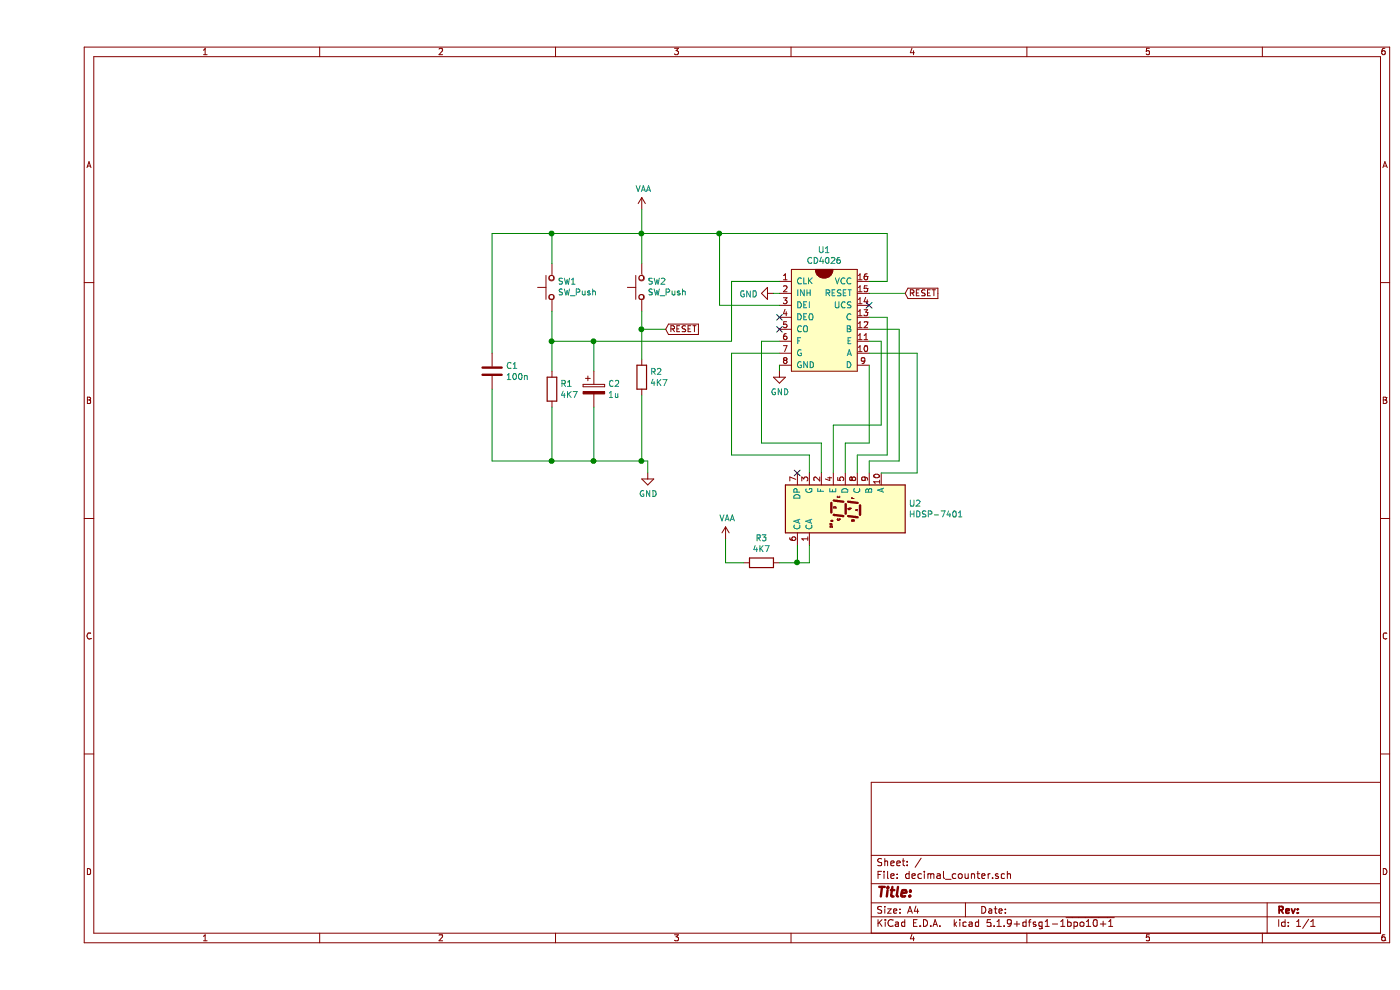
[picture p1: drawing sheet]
EESchema Schematic File Version 4
EELAYER 30 0
EELAYER END
$Descr A4 11693 8268
encoding utf-8
Sheet 1 1
Title ""
Date ""
Rev ""
Comp ""
Comment1 ""
Comment2 ""
Comment3 ""
Comment4 ""
$EndDescr
$Comp
L custom_libraries:CD4026 U1
U 1 1
P 6700 2900
F 0 "U1" H 6575 3715 50  0000 C CNN
F 1 "CD4026" H 6575 3624 50  0000 C CNN
F 2 "" H 6700 2900 50  0001 C CNN
F 3 "" H 6700 2900 50  0001 C CNN
	1    6700 2900
	1    0    0    -1  
$EndComp
$Comp
L Display_Character:HDSP-7401 U2
U 1 1
P 6750 4250
F 0 "U2" V 6704 4780 50  0000 L CNN
F 1 "HDSP-7401" V 6795 4780 50  0000 L CNN
F 2 "Display_7Segment:HDSP-7401" H 6750 3700 50  0001 C CNN
F 3 "https://docs.broadcom.com/docs/AV02-2553EN" H 6750 4250 50  0001 C CNN
	1    6750 4250
	0    1    1    0   
$EndComp
$Comp
L Device:R R1
U 1 1
P 4300 3250
F 0 "R1" H 4370 3296 50  0000 L CNN
F 1 "4K7" H 4370 3205 50  0000 L CNN
F 2 "" V 4230 3250 50  0001 C CNN
F 3 "~" H 4300 3250 50  0001 C CNN
	1    4300 3250
	1    0    0    -1  
$EndComp
$Comp
L Switch:SW_Push SW1
U 1 1
P 4300 2400
F 0 "SW1" V 4346 2352 50  0000 R CNN
F 1 "SW_Push" V 4255 2352 50  0000 R CNN
F 2 "" H 4300 2600 50  0001 C CNN
F 3 "~" H 4300 2600 50  0001 C CNN
	1    4300 2400
	0    -1   -1   0   
$EndComp
$Comp
L Switch:SW_Push SW2
U 1 1
P 5050 2400
F 0 "SW2" V 5096 2352 50  0000 R CNN
F 1 "SW_Push" V 5005 2352 50  0000 R CNN
F 2 "" H 5050 2600 50  0001 C CNN
F 3 "~" H 5050 2600 50  0001 C CNN
	1    5050 2400
	0    -1   -1   0   
$EndComp
$Comp
L Device:CP C2
U 1 1
P 4650 3250
F 0 "C2" H 4768 3296 50  0000 L CNN
F 1 "1u" H 4768 3205 50  0000 L CNN
F 2 "" H 4688 3100 50  0001 C CNN
F 3 "~" H 4650 3250 50  0001 C CNN
	1    4650 3250
	1    0    0    -1  
$EndComp
$Comp
L Device:C C1
U 1 1
P 3800 3100
F 0 "C1" H 3915 3146 50  0000 L CNN
F 1 "100n" H 3915 3055 50  0000 L CNN
F 2 "" H 3838 2950 50  0001 C CNN
F 3 "~" H 3800 3100 50  0001 C CNN
	1    3800 3100
	1    0    0    -1  
$EndComp
Wire Wire Line
	5800 2850 4650 2850
Wire Wire Line
	4300 2850 4300 2600
Wire Wire Line
	4300 2850 4300 3100
Connection ~ 4300 2850
Wire Wire Line
	4650 3100 4650 2850
Connection ~ 4650 2850
Wire Wire Line
	4650 2850 4300 2850
Text GLabel 5250 2750 2    50   Input ~ 0
RESET
$Comp
L Device:R R2
U 1 1
P 5050 3150
F 0 "R2" H 5120 3196 50  0000 L CNN
F 1 "4K7" H 5120 3105 50  0000 L CNN
F 2 "" V 4980 3150 50  0001 C CNN
F 3 "~" H 5050 3150 50  0001 C CNN
	1    5050 3150
	1    0    0    -1  
$EndComp
Wire Wire Line
	5050 2600 5050 2750
Wire Wire Line
	5250 2750 5050 2750
Connection ~ 5050 2750
Wire Wire Line
	5050 2750 5050 3000
Text GLabel 7250 2450 2    50   Input ~ 0
RESET
Wire Wire Line
	7250 2450 6950 2450
Wire Wire Line
	6200 2550 5700 2550
Wire Wire Line
	5700 2550 5700 1950
Wire Wire Line
	5700 1950 5050 1950
Wire Wire Line
	5050 1950 5050 2200
Wire Wire Line
	4300 2200 4300 1950
Wire Wire Line
	4300 1950 5050 1950
Connection ~ 5050 1950
$Comp
L power:VAA #PWR01
U 1 1
P 5050 1750
F 0 "#PWR01" H 5050 1600 50  0001 C CNN
F 1 "VAA" H 5065 1923 50  0000 C CNN
F 2 "" H 5050 1750 50  0001 C CNN
F 3 "" H 5050 1750 50  0001 C CNN
	1    5050 1750
	1    0    0    -1  
$EndComp
Wire Wire Line
	3800 2950 3800 1950
Wire Wire Line
	3800 1950 4300 1950
Connection ~ 4300 1950
$Comp
L power:GND #PWR02
U 1 1
P 5100 3950
F 0 "#PWR02" H 5100 3700 50  0001 C CNN
F 1 "GND" H 5105 3777 50  0000 C CNN
F 2 "" H 5100 3950 50  0001 C CNN
F 3 "" H 5100 3950 50  0001 C CNN
	1    5100 3950
	1    0    0    -1  
$EndComp
Wire Wire Line
	3800 3250 3800 3850
Wire Wire Line
	3800 3850 4300 3850
Wire Wire Line
	5100 3950 5100 3850
Wire Wire Line
	5050 3300 5050 3850
Connection ~ 5050 3850
Wire Wire Line
	5050 3850 5100 3850
Wire Wire Line
	4650 3400 4650 3850
Connection ~ 4650 3850
Wire Wire Line
	4650 3850 5050 3850
Wire Wire Line
	4300 3400 4300 3850
Connection ~ 4300 3850
Wire Wire Line
	4300 3850 4650 3850
$Comp
L power:GND #PWR04
U 1 1
P 6150 2450
F 0 "#PWR04" H 6150 2200 50  0001 C CNN
F 1 "GND" V 6155 2322 50  0000 R CNN
F 2 "" H 6150 2450 50  0001 C CNN
F 3 "" H 6150 2450 50  0001 C CNN
	1    6150 2450
	0    1    1    0   
$EndComp
Wire Wire Line
	6150 2450 6200 2450
$Comp
L power:VAA #PWR03
U 1 1
P 5750 4500
F 0 "#PWR03" H 5750 4350 50  0001 C CNN
F 1 "VAA" H 5765 4673 50  0000 C CNN
F 2 "" H 5750 4500 50  0001 C CNN
F 3 "" H 5750 4500 50  0001 C CNN
	1    5750 4500
	1    0    0    -1  
$EndComp
Wire Wire Line
	6950 2350 7100 2350
Wire Wire Line
	7100 2350 7100 1950
Wire Wire Line
	7100 1950 5700 1950
Connection ~ 5700 1950
Wire Wire Line
	5050 1750 5050 1950
$Comp
L power:GND #PWR05
U 1 1
P 6200 3100
F 0 "#PWR05" H 6200 2850 50  0001 C CNN
F 1 "GND" H 6205 2927 50  0000 C CNN
F 2 "" H 6200 3100 50  0001 C CNN
F 3 "" H 6200 3100 50  0001 C CNN
	1    6200 3100
	1    0    0    -1  
$EndComp
Wire Wire Line
	6200 3050 6200 3100
Wire Wire Line
	5800 2850 5800 2350
Wire Wire Line
	5800 2350 6200 2350
Wire Wire Line
	6950 2950 7350 2950
Wire Wire Line
	7350 2950 7350 3950
Wire Wire Line
	7350 3950 7050 3950
Wire Wire Line
	6950 2750 7200 2750
Wire Wire Line
	7200 2750 7200 3850
Wire Wire Line
	7200 3850 6950 3850
Wire Wire Line
	6950 3850 6950 3950
Wire Wire Line
	6950 2650 7100 2650
Wire Wire Line
	7100 2650 7100 3800
Wire Wire Line
	7100 3800 6850 3800
Wire Wire Line
	6850 3800 6850 3950
Wire Wire Line
	6950 3050 6950 3700
Wire Wire Line
	6950 3700 6750 3700
Wire Wire Line
	6750 3700 6750 3950
Wire Wire Line
	6950 2850 7050 2850
Wire Wire Line
	7050 2850 7050 3550
Wire Wire Line
	7050 3550 6650 3550
Wire Wire Line
	6650 3550 6650 3950
Wire Wire Line
	6200 2950 5800 2950
Wire Wire Line
	5800 2950 5800 3800
Wire Wire Line
	5800 3800 6450 3800
Wire Wire Line
	6450 3800 6450 3950
Wire Wire Line
	6200 2850 6050 2850
Wire Wire Line
	6050 2850 6050 3700
Wire Wire Line
	6050 3700 6550 3700
Wire Wire Line
	6550 3700 6550 3950
NoConn ~ 6950 2550
NoConn ~ 6200 2650
NoConn ~ 6200 2750
$Comp
L Device:R R3
U 1 1
P 6050 4700
F 0 "R3" V 5843 4700 50  0000 C CNN
F 1 "4K7" V 5934 4700 50  0000 C CNN
F 2 "" V 5980 4700 50  0001 C CNN
F 3 "~" H 6050 4700 50  0001 C CNN
	1    6050 4700
	0    1    1    0   
$EndComp
Wire Wire Line
	6450 4550 6450 4700
Wire Wire Line
	6450 4700 6350 4700
Wire Wire Line
	6350 4550 6350 4700
Connection ~ 6350 4700
Wire Wire Line
	6350 4700 6200 4700
Wire Wire Line
	5750 4500 5750 4700
Wire Wire Line
	5750 4700 5900 4700
NoConn ~ 6350 3950
$EndSCHEMATC
